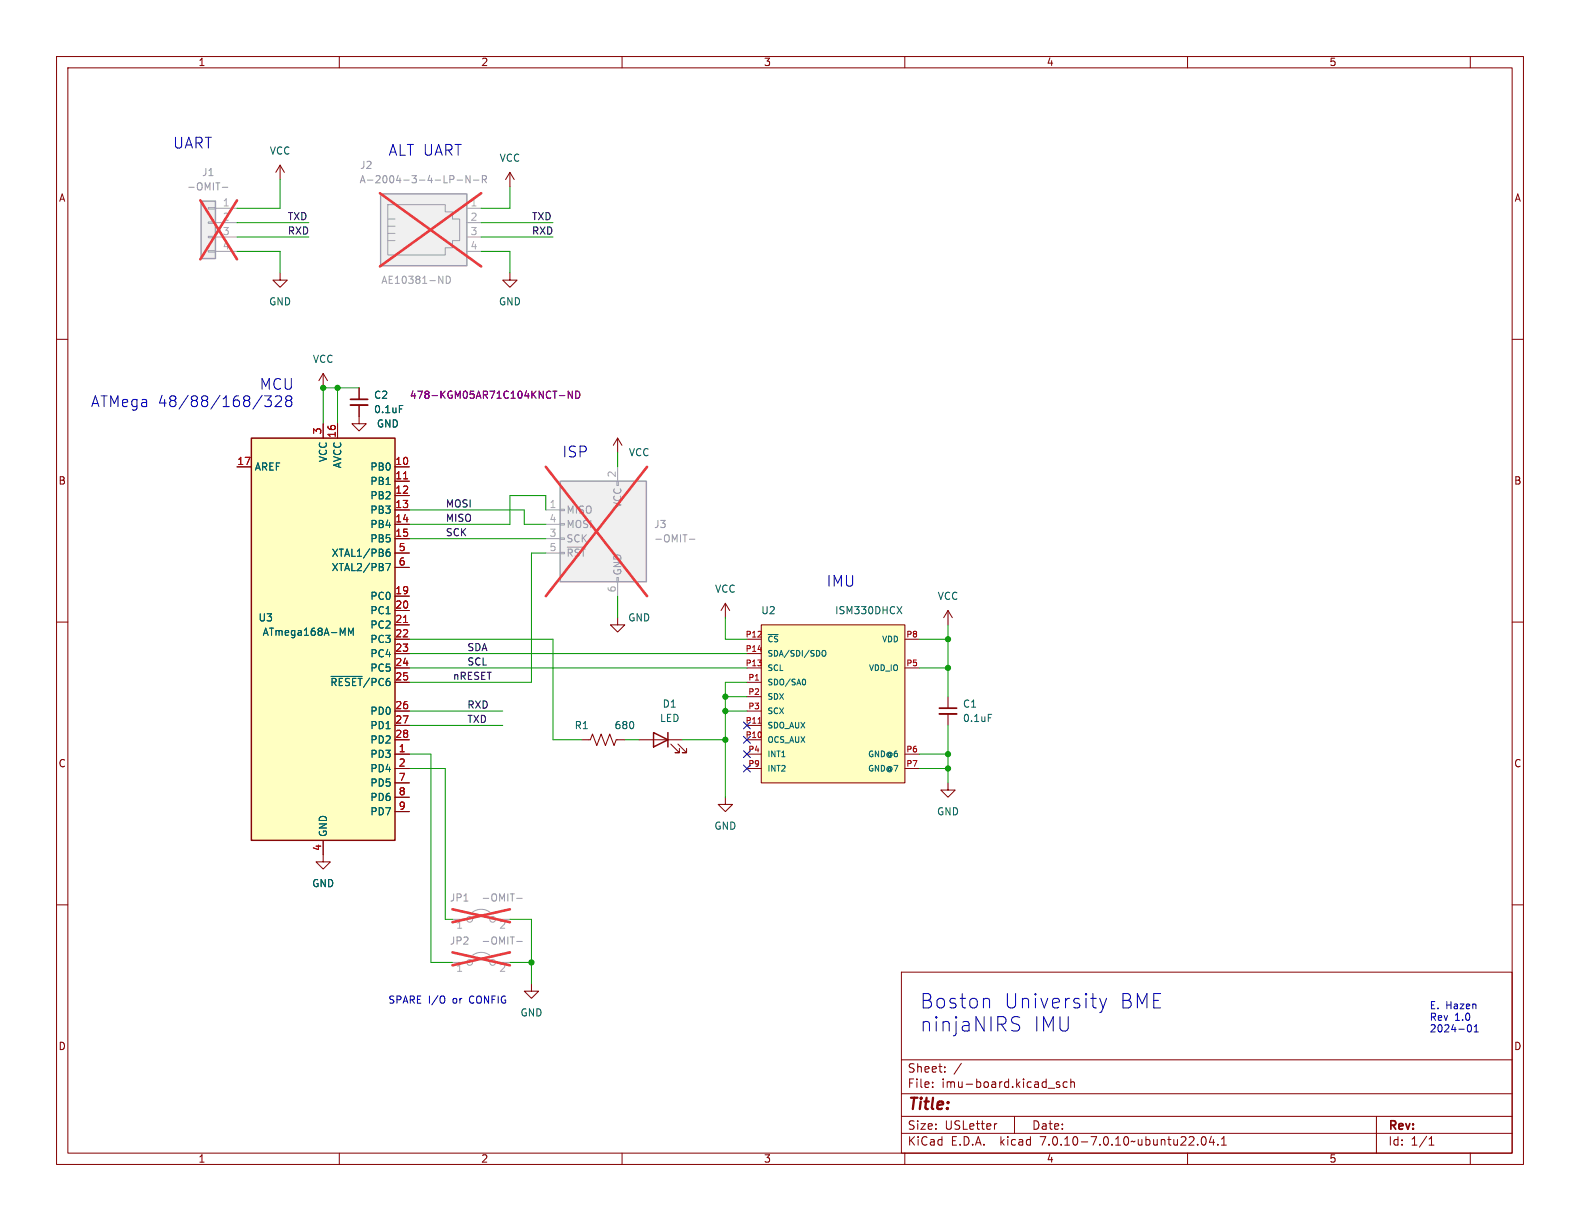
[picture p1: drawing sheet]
(kicad_sch (version 20230121) (generator eeschema)

 (paper "USLetter")

 (lib_symbols
  (symbol "Connector:4P4C" (pin_names (offset 1.016)) (in_bom yes) (on_board yes)
   (property "Reference" "J" (at -5.08 8.89 0) (effects (font (size 1.27 1.27)) (justify right)))
   (property "Value" "4P4C" (at 2.54 8.89 0) (effects (font (size 1.27 1.27)) (justify left)))
   (property "Footprint" "" (at 0 1.27 90) (effects (font (size 1.27 1.27)) hide))
   (property "Datasheet" "~" (at 0 1.27 90) (effects (font (size 1.27 1.27)) hide))
   (symbol "4P4C_0_1"
    (polyline (pts (xy -6.35 -0.635) (xy -5.08 -0.635) (xy -5.08 -0.635)) (stroke (width 0) (type default)) (fill (type none)))
    (polyline (pts (xy -6.35 0.635) (xy -5.08 0.635) (xy -5.08 0.635)) (stroke (width 0) (type default)) (fill (type none)))
    (polyline (pts (xy -6.35 1.905) (xy -5.08 1.905) (xy -5.08 1.905)) (stroke (width 0) (type default)) (fill (type none)))
    (polyline (pts (xy -6.35 3.175) (xy -5.08 3.175) (xy -5.08 3.175)) (stroke (width 0) (type default)) (fill (type none)))
    (polyline (pts (xy -6.35 -3.175) (xy -6.35 5.715) (xy -1.27 5.715) (xy 3.81 5.715) (xy 3.81 4.445) (xy 5.08 4.445) (xy 5.08 3.175) (xy 6.35 3.175) (xy 6.35 -0.635) (xy 5.08 -0.635) (xy 5.08 -1.905) (xy 3.81 -1.905) (xy 3.81 -3.175) (xy -6.35 -3.175) (xy -6.35 -3.175)) (stroke (width 0) (type default)) (fill (type none)))
    (rectangle (start 7.62 7.62) (end -7.62 -5.08) (stroke (width 0.254) (type default)) (fill (type background))))
   (symbol "4P4C_1_1"
    (pin passive line (at 10.16 -2.54 180) (length 2.54) (name "~" (effects (font (size 1.27 1.27)))) (number "1" (effects (font (size 1.27 1.27)))))
    (pin passive line (at 10.16 0 180) (length 2.54) (name "~" (effects (font (size 1.27 1.27)))) (number "2" (effects (font (size 1.27 1.27)))))
    (pin passive line (at 10.16 2.54 180) (length 2.54) (name "~" (effects (font (size 1.27 1.27)))) (number "3" (effects (font (size 1.27 1.27)))))
    (pin passive line (at 10.16 5.08 180) (length 2.54) (name "~" (effects (font (size 1.27 1.27)))) (number "4" (effects (font (size 1.27 1.27)))))))
  (symbol "Connector:AVR-ISP-6" (pin_names (offset 1.016)) (in_bom yes) (on_board yes)
   (property "Reference" "J" (at -6.35 11.43 0) (effects (font (size 1.27 1.27)) (justify left)))
   (property "Value" "AVR-ISP-6" (at 0 11.43 0) (effects (font (size 1.27 1.27)) (justify left)))
   (property "Footprint" "" (at -6.35 1.27 90) (effects (font (size 1.27 1.27)) hide))
   (property "Datasheet" " ~" (at -32.385 -13.97 0) (effects (font (size 1.27 1.27)) hide))
   (symbol "AVR-ISP-6_0_1"
    (rectangle (start -2.667 -6.858) (end -2.413 -7.62) (stroke (width 0) (type default)) (fill (type none)))
    (rectangle (start -2.667 10.16) (end -2.413 9.398) (stroke (width 0) (type default)) (fill (type none)))
    (rectangle (start 7.62 -2.413) (end 6.858 -2.667) (stroke (width 0) (type default)) (fill (type none)))
    (rectangle (start 7.62 0.127) (end 6.858 -0.127) (stroke (width 0) (type default)) (fill (type none)))
    (rectangle (start 7.62 2.667) (end 6.858 2.413) (stroke (width 0) (type default)) (fill (type none)))
    (rectangle (start 7.62 5.207) (end 6.858 4.953) (stroke (width 0) (type default)) (fill (type none)))
    (rectangle (start 7.62 10.16) (end -7.62 -7.62) (stroke (width 0.254) (type default)) (fill (type background))))
   (symbol "AVR-ISP-6_1_1"
    (pin passive line (at 10.16 5.08 180) (length 2.54) (name "MISO" (effects (font (size 1.27 1.27)))) (number "1" (effects (font (size 1.27 1.27)))))
    (pin passive line (at -2.54 12.7 270) (length 2.54) (name "VCC" (effects (font (size 1.27 1.27)))) (number "2" (effects (font (size 1.27 1.27)))))
    (pin passive line (at 10.16 0 180) (length 2.54) (name "SCK" (effects (font (size 1.27 1.27)))) (number "3" (effects (font (size 1.27 1.27)))))
    (pin passive line (at 10.16 2.54 180) (length 2.54) (name "MOSI" (effects (font (size 1.27 1.27)))) (number "4" (effects (font (size 1.27 1.27)))))
    (pin passive line (at 10.16 -2.54 180) (length 2.54) (name "~{RST}" (effects (font (size 1.27 1.27)))) (number "5" (effects (font (size 1.27 1.27)))))
    (pin passive line (at -2.54 -10.16 90) (length 2.54) (name "GND" (effects (font (size 1.27 1.27)))) (number "6" (effects (font (size 1.27 1.27)))))))
  (symbol "Connector_Generic:Conn_01x04" (pin_names (offset 1.016) hide) (in_bom yes) (on_board yes)
   (property "Reference" "J" (at 0 5.08 0) (effects (font (size 1.27 1.27))))
   (property "Value" "Conn_01x04" (at 0 -7.62 0) (effects (font (size 1.27 1.27))))
   (property "Footprint" "" (at 0 0 0) (effects (font (size 1.27 1.27)) hide))
   (property "Datasheet" "~" (at 0 0 0) (effects (font (size 1.27 1.27)) hide))
   (symbol "Conn_01x04_1_1"
    (rectangle (start -1.27 -4.953) (end 0 -5.207) (stroke (width 0.1524) (type default)) (fill (type none)))
    (rectangle (start -1.27 -2.413) (end 0 -2.667) (stroke (width 0.1524) (type default)) (fill (type none)))
    (rectangle (start -1.27 0.127) (end 0 -0.127) (stroke (width 0.1524) (type default)) (fill (type none)))
    (rectangle (start -1.27 2.667) (end 0 2.413) (stroke (width 0.1524) (type default)) (fill (type none)))
    (rectangle (start -1.27 3.81) (end 1.27 -6.35) (stroke (width 0.254) (type default)) (fill (type background)))
    (pin passive line (at -5.08 2.54 0) (length 3.81) (name "Pin_1" (effects (font (size 1.27 1.27)))) (number "1" (effects (font (size 1.27 1.27)))))
    (pin passive line (at -5.08 0 0) (length 3.81) (name "Pin_2" (effects (font (size 1.27 1.27)))) (number "2" (effects (font (size 1.27 1.27)))))
    (pin passive line (at -5.08 -2.54 0) (length 3.81) (name "Pin_3" (effects (font (size 1.27 1.27)))) (number "3" (effects (font (size 1.27 1.27)))))
    (pin passive line (at -5.08 -5.08 0) (length 3.81) (name "Pin_4" (effects (font (size 1.27 1.27)))) (number "4" (effects (font (size 1.27 1.27)))))))
  (symbol "Device:C_Small" (pin_numbers hide) (pin_names (offset 0.254) hide) (in_bom yes) (on_board yes)
   (property "Reference" "C" (at 0.254 1.778 0) (effects (font (size 1.27 1.27)) (justify left)))
   (property "Value" "C_Small" (at 0.254 -2.032 0) (effects (font (size 1.27 1.27)) (justify left)))
   (property "Footprint" "" (at 0 0 0) (effects (font (size 1.27 1.27)) hide))
   (property "Datasheet" "~" (at 0 0 0) (effects (font (size 1.27 1.27)) hide))
   (symbol "C_Small_0_1"
    (polyline (pts (xy -1.524 -0.508) (xy 1.524 -0.508)) (stroke (width 0.3302) (type default)) (fill (type none)))
    (polyline (pts (xy -1.524 0.508) (xy 1.524 0.508)) (stroke (width 0.3048) (type default)) (fill (type none))))
   (symbol "C_Small_1_1"
    (pin passive line (at 0 2.54 270) (length 2.032) (name "~" (effects (font (size 1.27 1.27)))) (number "1" (effects (font (size 1.27 1.27)))))
    (pin passive line (at 0 -2.54 90) (length 2.032) (name "~" (effects (font (size 1.27 1.27)))) (number "2" (effects (font (size 1.27 1.27)))))))
  (symbol "Device:LED" (pin_numbers hide) (pin_names (offset 1.016) hide) (in_bom yes) (on_board yes)
   (property "Reference" "D" (at 0 2.54 0) (effects (font (size 1.27 1.27))))
   (property "Value" "LED" (at 0 -2.54 0) (effects (font (size 1.27 1.27))))
   (property "Footprint" "" (at 0 0 0) (effects (font (size 1.27 1.27)) hide))
   (property "Datasheet" "~" (at 0 0 0) (effects (font (size 1.27 1.27)) hide))
   (symbol "LED_0_1"
    (polyline (pts (xy -1.27 -1.27) (xy -1.27 1.27)) (stroke (width 0.254) (type default)) (fill (type none)))
    (polyline (pts (xy -1.27 0) (xy 1.27 0)) (stroke (width 0) (type default)) (fill (type none)))
    (polyline (pts (xy 1.27 -1.27) (xy 1.27 1.27) (xy -1.27 0) (xy 1.27 -1.27)) (stroke (width 0.254) (type default)) (fill (type none)))
    (polyline (pts (xy -3.048 -0.762) (xy -4.572 -2.286) (xy -3.81 -2.286) (xy -4.572 -2.286) (xy -4.572 -1.524)) (stroke (width 0) (type default)) (fill (type none)))
    (polyline (pts (xy -1.778 -0.762) (xy -3.302 -2.286) (xy -2.54 -2.286) (xy -3.302 -2.286) (xy -3.302 -1.524)) (stroke (width 0) (type default)) (fill (type none))))
   (symbol "LED_1_1"
    (pin passive line (at -3.81 0 0) (length 2.54) (name "K" (effects (font (size 1.27 1.27)))) (number "1" (effects (font (size 1.27 1.27)))))
    (pin passive line (at 3.81 0 180) (length 2.54) (name "A" (effects (font (size 1.27 1.27)))) (number "2" (effects (font (size 1.27 1.27)))))))
  (symbol "Device:R_US" (pin_numbers hide) (pin_names (offset 0)) (in_bom yes) (on_board yes)
   (property "Reference" "R" (at 2.54 0 90) (effects (font (size 1.27 1.27))))
   (property "Value" "R_US" (at -2.54 0 90) (effects (font (size 1.27 1.27))))
   (property "Footprint" "" (at 1.016 -0.254 90) (effects (font (size 1.27 1.27)) hide))
   (property "Datasheet" "~" (at 0 0 0) (effects (font (size 1.27 1.27)) hide))
   (symbol "R_US_0_1"
    (polyline (pts (xy 0 -2.286) (xy 0 -2.54)) (stroke (width 0) (type default)) (fill (type none)))
    (polyline (pts (xy 0 2.286) (xy 0 2.54)) (stroke (width 0) (type default)) (fill (type none)))
    (polyline (pts (xy 0 -0.762) (xy 1.016 -1.143) (xy 0 -1.524) (xy -1.016 -1.905) (xy 0 -2.286)) (stroke (width 0) (type default)) (fill (type none)))
    (polyline (pts (xy 0 0.762) (xy 1.016 0.381) (xy 0 0) (xy -1.016 -0.381) (xy 0 -0.762)) (stroke (width 0) (type default)) (fill (type none)))
    (polyline (pts (xy 0 2.286) (xy 1.016 1.905) (xy 0 1.524) (xy -1.016 1.143) (xy 0 0.762)) (stroke (width 0) (type default)) (fill (type none))))
   (symbol "R_US_1_1"
    (pin passive line (at 0 3.81 270) (length 1.27) (name "~" (effects (font (size 1.27 1.27)))) (number "1" (effects (font (size 1.27 1.27)))))
    (pin passive line (at 0 -3.81 90) (length 1.27) (name "~" (effects (font (size 1.27 1.27)))) (number "2" (effects (font (size 1.27 1.27)))))))
  (symbol "ISM330DHCX:ISM330DHCX" (pin_names (offset 1.016)) (in_bom yes) (on_board yes)
   (property "Reference" "U" (at -10.16 15.24 0) (effects (font (size 1.27 1.27))))
   (property "Value" "ISM330DHCX" (at -10.16 -17.78 0) (effects (font (size 1.27 1.27))))
   (property "Footprint" "ISM330DHCX:LGA-14L" (at 0 0 0) (effects (font (size 1.27 1.27)) (justify bottom) hide))
   (property "Datasheet" "" (at 0 0 0) (effects (font (size 1.27 1.27)) hide))
   (property "MF" "STMicroelectronics" (at 0 0 0) (effects (font (size 1.27 1.27)) (justify bottom) hide))
   (property "Description" "\nAccelerometer, Gyroscope, Temperature, 6 Axis Sensor I²C, SPI Output\n" (at 0 0 0) (effects (font (size 1.27 1.27)) (justify bottom) hide))
   (property "Package" "VFLGA-14 STMicroelectronics" (at 0 0 0) (effects (font (size 1.27 1.27)) (justify bottom) hide))
   (property "Price" "None" (at 0 0 0) (effects (font (size 1.27 1.27)) (justify bottom) hide))
   (property "PROD_ID" "IC-16693" (at 0 0 0) (effects (font (size 1.27 1.27)) (justify bottom) hide))
   (property "SnapEDA_Link" "https://www.snapeda.com/parts/ISM330DHCX/STMicroelectronics/view-part/?ref=snap" (at 0 0 0) (effects (font (size 1.27 1.27)) (justify bottom) hide))
   (property "MP" "ISM330DHCX" (at 0 0 0) (effects (font (size 1.27 1.27)) (justify bottom) hide))
   (property "Availability" "Not in stock" (at 0 0 0) (effects (font (size 1.27 1.27)) (justify bottom) hide))
   (property "Check_prices" "https://www.snapeda.com/parts/ISM330DHCX/STMicroelectronics/view-part/?ref=eda" (at 0 0 0) (effects (font (size 1.27 1.27)) (justify bottom) hide))
   (symbol "ISM330DHCX_0_0"
    (rectangle (start -12.7 -15.24) (end 12.7 12.7) (stroke (width 0.1524) (type default)) (fill (type background)))
    (pin bidirectional line (at 15.24 2.54 180) (length 2.54) (name "SDO/SA0" (effects (font (size 1.016 1.016)))) (number "P1" (effects (font (size 1.016 1.016)))))
    (pin bidirectional line (at 15.24 -7.62 180) (length 2.54) (name "OCS_AUX" (effects (font (size 1.016 1.016)))) (number "P10" (effects (font (size 1.016 1.016)))))
    (pin bidirectional line (at 15.24 -5.08 180) (length 2.54) (name "SDO_AUX" (effects (font (size 1.016 1.016)))) (number "P11" (effects (font (size 1.016 1.016)))))
    (pin bidirectional line (at 15.24 10.16 180) (length 2.54) (name "~{CS}" (effects (font (size 1.016 1.016)))) (number "P12" (effects (font (size 1.016 1.016)))))
    (pin bidirectional line (at 15.24 5.08 180) (length 2.54) (name "SCL" (effects (font (size 1.016 1.016)))) (number "P13" (effects (font (size 1.016 1.016)))))
    (pin bidirectional line (at 15.24 7.62 180) (length 2.54) (name "SDA/SDI/SDO" (effects (font (size 1.016 1.016)))) (number "P14" (effects (font (size 1.016 1.016)))))
    (pin bidirectional line (at 15.24 0 180) (length 2.54) (name "SDX" (effects (font (size 1.016 1.016)))) (number "P2" (effects (font (size 1.016 1.016)))))
    (pin bidirectional line (at 15.24 -2.54 180) (length 2.54) (name "SCX" (effects (font (size 1.016 1.016)))) (number "P3" (effects (font (size 1.016 1.016)))))
    (pin bidirectional line (at 15.24 -10.16 180) (length 2.54) (name "INT1" (effects (font (size 1.016 1.016)))) (number "P4" (effects (font (size 1.016 1.016)))))
    (pin power_in line (at -15.24 5.08 0) (length 2.54) (name "VDD_IO" (effects (font (size 1.016 1.016)))) (number "P5" (effects (font (size 1.016 1.016)))))
    (pin power_in line (at -15.24 -10.16 0) (length 2.54) (name "GND@6" (effects (font (size 1.016 1.016)))) (number "P6" (effects (font (size 1.016 1.016)))))
    (pin power_in line (at -15.24 -12.7 0) (length 2.54) (name "GND@7" (effects (font (size 1.016 1.016)))) (number "P7" (effects (font (size 1.016 1.016)))))
    (pin power_in line (at -15.24 10.16 0) (length 2.54) (name "VDD" (effects (font (size 1.016 1.016)))) (number "P8" (effects (font (size 1.016 1.016)))))
    (pin bidirectional line (at 15.24 -12.7 180) (length 2.54) (name "INT2" (effects (font (size 1.016 1.016)))) (number "P9" (effects (font (size 1.016 1.016)))))))
  (symbol "Jumper:Jumper_2_Open" (pin_names (offset 0) hide) (in_bom yes) (on_board yes)
   (property "Reference" "JP" (at 0 2.794 0) (effects (font (size 1.27 1.27))))
   (property "Value" "Jumper_2_Open" (at 0 -2.286 0) (effects (font (size 1.27 1.27))))
   (property "Footprint" "" (at 0 0 0) (effects (font (size 1.27 1.27)) hide))
   (property "Datasheet" "~" (at 0 0 0) (effects (font (size 1.27 1.27)) hide))
   (symbol "Jumper_2_Open_0_0"
    (circle (center -2.032 0) (radius 0.508) (stroke (width 0) (type default)) (fill (type none)))
    (circle (center 2.032 0) (radius 0.508) (stroke (width 0) (type default)) (fill (type none))))
   (symbol "Jumper_2_Open_0_1"
    (arc (start 1.524 1.27) (mid 0 1.778) (end -1.524 1.27) (stroke (width 0) (type default)) (fill (type none))))
   (symbol "Jumper_2_Open_1_1"
    (pin passive line (at -5.08 0 0) (length 2.54) (name "A" (effects (font (size 1.27 1.27)))) (number "1" (effects (font (size 1.27 1.27)))))
    (pin passive line (at 5.08 0 180) (length 2.54) (name "B" (effects (font (size 1.27 1.27)))) (number "2" (effects (font (size 1.27 1.27)))))))
  (symbol "MCU_Microchip_ATmega:ATmega168A-MM" (in_bom yes) (on_board yes)
   (property "Reference" "U" (at -12.7 36.83 0) (effects (font (size 1.27 1.27)) (justify left bottom)))
   (property "Value" "ATmega168A-MM" (at 2.54 -36.83 0) (effects (font (size 1.27 1.27)) (justify left top)))
   (property "Footprint" "Package_DFN_QFN:QFN-28-1EP_4x4mm_P0.45mm_EP2.4x2.4mm" (at 0 0 0) (effects (font (size 1.27 1.27) italic) hide))
   (property "Datasheet" "http://ww1.microchip.com/downloads/en/DeviceDoc/ATmega48A_88A_168A-Data-Sheet-40002007A.pdf" (at 0 0 0) (effects (font (size 1.27 1.27)) hide))
   (symbol "ATmega168A-MM_0_1"
    (rectangle (start -12.7 -35.56) (end 12.7 35.56) (stroke (width 0.254) (type default)) (fill (type background))))
   (symbol "ATmega168A-MM_1_1"
    (pin bidirectional line (at 15.24 -20.32 180) (length 2.54) (name "PD3" (effects (font (size 1.27 1.27)))) (number "1" (effects (font (size 1.27 1.27)))))
    (pin bidirectional line (at 15.24 30.48 180) (length 2.54) (name "PB0" (effects (font (size 1.27 1.27)))) (number "10" (effects (font (size 1.27 1.27)))))
    (pin bidirectional line (at 15.24 27.94 180) (length 2.54) (name "PB1" (effects (font (size 1.27 1.27)))) (number "11" (effects (font (size 1.27 1.27)))))
    (pin bidirectional line (at 15.24 25.4 180) (length 2.54) (name "PB2" (effects (font (size 1.27 1.27)))) (number "12" (effects (font (size 1.27 1.27)))))
    (pin bidirectional line (at 15.24 22.86 180) (length 2.54) (name "PB3" (effects (font (size 1.27 1.27)))) (number "13" (effects (font (size 1.27 1.27)))))
    (pin bidirectional line (at 15.24 20.32 180) (length 2.54) (name "PB4" (effects (font (size 1.27 1.27)))) (number "14" (effects (font (size 1.27 1.27)))))
    (pin bidirectional line (at 15.24 17.78 180) (length 2.54) (name "PB5" (effects (font (size 1.27 1.27)))) (number "15" (effects (font (size 1.27 1.27)))))
    (pin power_in line (at 2.54 38.1 270) (length 2.54) (name "AVCC" (effects (font (size 1.27 1.27)))) (number "16" (effects (font (size 1.27 1.27)))))
    (pin passive line (at -15.24 30.48 0) (length 2.54) (name "AREF" (effects (font (size 1.27 1.27)))) (number "17" (effects (font (size 1.27 1.27)))))
    (pin passive line (at 0 -38.1 90) (length 2.54) hide (name "GND" (effects (font (size 1.27 1.27)))) (number "18" (effects (font (size 1.27 1.27)))))
    (pin bidirectional line (at 15.24 7.62 180) (length 2.54) (name "PC0" (effects (font (size 1.27 1.27)))) (number "19" (effects (font (size 1.27 1.27)))))
    (pin bidirectional line (at 15.24 -22.86 180) (length 2.54) (name "PD4" (effects (font (size 1.27 1.27)))) (number "2" (effects (font (size 1.27 1.27)))))
    (pin bidirectional line (at 15.24 5.08 180) (length 2.54) (name "PC1" (effects (font (size 1.27 1.27)))) (number "20" (effects (font (size 1.27 1.27)))))
    (pin bidirectional line (at 15.24 2.54 180) (length 2.54) (name "PC2" (effects (font (size 1.27 1.27)))) (number "21" (effects (font (size 1.27 1.27)))))
    (pin bidirectional line (at 15.24 0 180) (length 2.54) (name "PC3" (effects (font (size 1.27 1.27)))) (number "22" (effects (font (size 1.27 1.27)))))
    (pin bidirectional line (at 15.24 -2.54 180) (length 2.54) (name "PC4" (effects (font (size 1.27 1.27)))) (number "23" (effects (font (size 1.27 1.27)))))
    (pin bidirectional line (at 15.24 -5.08 180) (length 2.54) (name "PC5" (effects (font (size 1.27 1.27)))) (number "24" (effects (font (size 1.27 1.27)))))
    (pin bidirectional line (at 15.24 -7.62 180) (length 2.54) (name "~{RESET}/PC6" (effects (font (size 1.27 1.27)))) (number "25" (effects (font (size 1.27 1.27)))))
    (pin bidirectional line (at 15.24 -12.7 180) (length 2.54) (name "PD0" (effects (font (size 1.27 1.27)))) (number "26" (effects (font (size 1.27 1.27)))))
    (pin bidirectional line (at 15.24 -15.24 180) (length 2.54) (name "PD1" (effects (font (size 1.27 1.27)))) (number "27" (effects (font (size 1.27 1.27)))))
    (pin bidirectional line (at 15.24 -17.78 180) (length 2.54) (name "PD2" (effects (font (size 1.27 1.27)))) (number "28" (effects (font (size 1.27 1.27)))))
    (pin passive line (at 0 -38.1 90) (length 2.54) hide (name "GND" (effects (font (size 1.27 1.27)))) (number "29" (effects (font (size 1.27 1.27)))))
    (pin power_in line (at 0 38.1 270) (length 2.54) (name "VCC" (effects (font (size 1.27 1.27)))) (number "3" (effects (font (size 1.27 1.27)))))
    (pin power_in line (at 0 -38.1 90) (length 2.54) (name "GND" (effects (font (size 1.27 1.27)))) (number "4" (effects (font (size 1.27 1.27)))))
    (pin bidirectional line (at 15.24 15.24 180) (length 2.54) (name "XTAL1/PB6" (effects (font (size 1.27 1.27)))) (number "5" (effects (font (size 1.27 1.27)))))
    (pin bidirectional line (at 15.24 12.7 180) (length 2.54) (name "XTAL2/PB7" (effects (font (size 1.27 1.27)))) (number "6" (effects (font (size 1.27 1.27)))))
    (pin bidirectional line (at 15.24 -25.4 180) (length 2.54) (name "PD5" (effects (font (size 1.27 1.27)))) (number "7" (effects (font (size 1.27 1.27)))))
    (pin bidirectional line (at 15.24 -27.94 180) (length 2.54) (name "PD6" (effects (font (size 1.27 1.27)))) (number "8" (effects (font (size 1.27 1.27)))))
    (pin bidirectional line (at 15.24 -30.48 180) (length 2.54) (name "PD7" (effects (font (size 1.27 1.27)))) (number "9" (effects (font (size 1.27 1.27)))))))
  (symbol "power:GND" (power) (pin_names (offset 0)) (in_bom yes) (on_board yes)
   (property "Reference" "#PWR" (at 0 -6.35 0) (effects (font (size 1.27 1.27)) hide))
   (property "Value" "GND" (at 0 -3.81 0) (effects (font (size 1.27 1.27))))
   (property "Footprint" "" (at 0 0 0) (effects (font (size 1.27 1.27)) hide))
   (property "Datasheet" "" (at 0 0 0) (effects (font (size 1.27 1.27)) hide))
   (symbol "GND_0_1"
    (polyline (pts (xy 0 0) (xy 0 -1.27) (xy 1.27 -1.27) (xy 0 -2.54) (xy -1.27 -1.27) (xy 0 -1.27)) (stroke (width 0) (type default)) (fill (type none))))
   (symbol "GND_1_1"
    (pin power_in line (at 0 0 270) (length 0) hide (name "GND" (effects (font (size 1.27 1.27)))) (number "1" (effects (font (size 1.27 1.27)))))))
  (symbol "power:VCC" (power) (pin_names (offset 0)) (in_bom yes) (on_board yes)
   (property "Reference" "#PWR" (at 0 -3.81 0) (effects (font (size 1.27 1.27)) hide))
   (property "Value" "VCC" (at 0 3.81 0) (effects (font (size 1.27 1.27))))
   (property "Footprint" "" (at 0 0 0) (effects (font (size 1.27 1.27)) hide))
   (property "Datasheet" "" (at 0 0 0) (effects (font (size 1.27 1.27)) hide))
   (symbol "VCC_0_1"
    (polyline (pts (xy -0.762 1.27) (xy 0 2.54)) (stroke (width 0) (type default)) (fill (type none)))
    (polyline (pts (xy 0 0) (xy 0 2.54)) (stroke (width 0) (type default)) (fill (type none)))
    (polyline (pts (xy 0 2.54) (xy 0.762 1.27)) (stroke (width 0) (type default)) (fill (type none))))
   (symbol "VCC_1_1"
    (pin power_in line (at 0 0 90) (length 0) hide (name "VCC" (effects (font (size 1.27 1.27)))) (number "1" (effects (font (size 1.27 1.27))))))))

 (junction (at 167.64 135.89) (diameter 0) (color 0 0 0 0))
 (junction (at 59.69 68.58) (diameter 0) (color 0 0 0 0))
 (junction (at 128.27 130.81) (diameter 0) (color 0 0 0 0))
 (junction (at 57.15 68.58) (diameter 0) (color 0 0 0 0))
 (junction (at 167.64 133.35) (diameter 0) (color 0 0 0 0))
 (junction (at 128.27 125.73) (diameter 0) (color 0 0 0 0))
 (junction (at 167.64 113.03) (diameter 0) (color 0 0 0 0))
 (junction (at 128.27 123.19) (diameter 0) (color 0 0 0 0))
 (junction (at 93.98 170.18) (diameter 0) (color 0 0 0 0))
 (junction (at 167.64 118.11) (diameter 0) (color 0 0 0 0))

 (no_connect (at 132.08 130.81))
 (no_connect (at 132.08 128.27))
 (no_connect (at 132.08 135.89))
 (no_connect (at 132.08 133.35))

 (wire (pts (xy 72.39 125.73) (xy 88.9 125.73)) (stroke (width 0) (type default)))
 (wire (pts (xy 167.64 118.11) (xy 167.64 123.19)) (stroke (width 0) (type default)))
 (wire (pts (xy 49.53 31.75) (xy 49.53 36.83)) (stroke (width 0) (type default)))
 (wire (pts (xy 76.2 170.18) (xy 80.01 170.18)) (stroke (width 0) (type default)))
 (wire (pts (xy 93.98 162.56) (xy 93.98 170.18)) (stroke (width 0) (type default)))
 (wire (pts (xy 90.17 162.56) (xy 93.98 162.56)) (stroke (width 0) (type default)))
 (wire (pts (xy 72.39 135.89) (xy 78.74 135.89)) (stroke (width 0) (type default)))
 (wire (pts (xy 41.91 44.45) (xy 49.53 44.45)) (stroke (width 0) (type default)))
 (wire (pts (xy 102.87 130.81) (xy 97.79 130.81)) (stroke (width 0) (type default)))
 (wire (pts (xy 72.39 118.11) (xy 132.08 118.11)) (stroke (width 0) (type default)))
 (wire (pts (xy 90.17 92.71) (xy 90.17 87.63)) (stroke (width 0) (type default)))
 (wire (pts (xy 41.91 39.37) (xy 54.61 39.37)) (stroke (width 0) (type default)))
 (wire (pts (xy 132.08 120.65) (xy 128.27 120.65)) (stroke (width 0) (type default)))
 (wire (pts (xy 128.27 109.22) (xy 128.27 113.03)) (stroke (width 0) (type default)))
 (wire (pts (xy 109.22 80.01) (xy 109.22 82.55)) (stroke (width 0) (type default)))
 (wire (pts (xy 85.09 39.37) (xy 97.79 39.37)) (stroke (width 0) (type default)))
 (wire (pts (xy 90.17 44.45) (xy 90.17 48.26)) (stroke (width 0) (type default)))
 (wire (pts (xy 97.79 113.03) (xy 72.39 113.03)) (stroke (width 0) (type default)))
 (wire (pts (xy 57.15 68.58) (xy 57.15 74.93)) (stroke (width 0) (type default)))
 (wire (pts (xy 167.64 110.49) (xy 167.64 113.03)) (stroke (width 0) (type default)))
 (wire (pts (xy 49.53 44.45) (xy 49.53 48.26)) (stroke (width 0) (type default)))
 (wire (pts (xy 128.27 130.81) (xy 128.27 140.97)) (stroke (width 0) (type default)))
 (wire (pts (xy 72.39 120.65) (xy 93.98 120.65)) (stroke (width 0) (type default)))
 (wire (pts (xy 162.56 113.03) (xy 167.64 113.03)) (stroke (width 0) (type default)))
 (wire (pts (xy 93.98 97.79) (xy 93.98 120.65)) (stroke (width 0) (type default)))
 (wire (pts (xy 41.91 36.83) (xy 49.53 36.83)) (stroke (width 0) (type default)))
 (wire (pts (xy 72.39 90.17) (xy 92.71 90.17)) (stroke (width 0) (type default)))
 (wire (pts (xy 57.15 68.58) (xy 59.69 68.58)) (stroke (width 0) (type default)))
 (wire (pts (xy 41.91 41.91) (xy 54.61 41.91)) (stroke (width 0) (type default)))
 (wire (pts (xy 167.64 113.03) (xy 167.64 118.11)) (stroke (width 0) (type default)))
 (wire (pts (xy 72.39 128.27) (xy 88.9 128.27)) (stroke (width 0) (type default)))
 (wire (pts (xy 96.52 87.63) (xy 96.52 90.17)) (stroke (width 0) (type default)))
 (wire (pts (xy 85.09 41.91) (xy 97.79 41.91)) (stroke (width 0) (type default)))
 (wire (pts (xy 167.64 133.35) (xy 167.64 135.89)) (stroke (width 0) (type default)))
 (wire (pts (xy 76.2 133.35) (xy 76.2 170.18)) (stroke (width 0) (type default)))
 (wire (pts (xy 128.27 123.19) (xy 132.08 123.19)) (stroke (width 0) (type default)))
 (wire (pts (xy 92.71 90.17) (xy 92.71 92.71)) (stroke (width 0) (type default)))
 (wire (pts (xy 132.08 113.03) (xy 128.27 113.03)) (stroke (width 0) (type default)))
 (wire (pts (xy 59.69 68.58) (xy 63.5 68.58)) (stroke (width 0) (type default)))
 (wire (pts (xy 128.27 125.73) (xy 128.27 130.81)) (stroke (width 0) (type default)))
 (wire (pts (xy 90.17 170.18) (xy 93.98 170.18)) (stroke (width 0) (type default)))
 (wire (pts (xy 90.17 87.63) (xy 96.52 87.63)) (stroke (width 0) (type default)))
 (wire (pts (xy 162.56 135.89) (xy 167.64 135.89)) (stroke (width 0) (type default)))
 (wire (pts (xy 162.56 118.11) (xy 167.64 118.11)) (stroke (width 0) (type default)))
 (wire (pts (xy 120.65 130.81) (xy 128.27 130.81)) (stroke (width 0) (type default)))
 (wire (pts (xy 72.39 115.57) (xy 132.08 115.57)) (stroke (width 0) (type default)))
 (wire (pts (xy 162.56 133.35) (xy 167.64 133.35)) (stroke (width 0) (type default)))
 (wire (pts (xy 128.27 120.65) (xy 128.27 123.19)) (stroke (width 0) (type default)))
 (wire (pts (xy 93.98 170.18) (xy 93.98 173.99)) (stroke (width 0) (type default)))
 (wire (pts (xy 110.49 130.81) (xy 113.03 130.81)) (stroke (width 0) (type default)))
 (wire (pts (xy 59.69 68.58) (xy 59.69 74.93)) (stroke (width 0) (type default)))
 (wire (pts (xy 128.27 123.19) (xy 128.27 125.73)) (stroke (width 0) (type default)))
 (wire (pts (xy 85.09 44.45) (xy 90.17 44.45)) (stroke (width 0) (type default)))
 (wire (pts (xy 167.64 135.89) (xy 167.64 138.43)) (stroke (width 0) (type default)))
 (wire (pts (xy 109.22 105.41) (xy 109.22 109.22)) (stroke (width 0) (type default)))
 (wire (pts (xy 72.39 95.25) (xy 96.52 95.25)) (stroke (width 0) (type default)))
 (wire (pts (xy 78.74 162.56) (xy 80.01 162.56)) (stroke (width 0) (type default)))
 (wire (pts (xy 92.71 92.71) (xy 96.52 92.71)) (stroke (width 0) (type default)))
 (wire (pts (xy 78.74 135.89) (xy 78.74 162.56)) (stroke (width 0) (type default)))
 (wire (pts (xy 76.2 133.35) (xy 72.39 133.35)) (stroke (width 0) (type default)))
 (wire (pts (xy 128.27 125.73) (xy 132.08 125.73)) (stroke (width 0) (type default)))
 (wire (pts (xy 90.17 33.02) (xy 90.17 36.83)) (stroke (width 0) (type default)))
 (wire (pts (xy 97.79 130.81) (xy 97.79 113.03)) (stroke (width 0) (type default)))
 (wire (pts (xy 167.64 128.27) (xy 167.64 133.35)) (stroke (width 0) (type default)))
 (wire (pts (xy 85.09 36.83) (xy 90.17 36.83)) (stroke (width 0) (type default)))
 (wire (pts (xy 72.39 92.71) (xy 90.17 92.71)) (stroke (width 0) (type default)))
 (wire (pts (xy 96.52 97.79) (xy 93.98 97.79)) (stroke (width 0) (type default)))

 (text "IMU" (at 146.05 104.14 0) (effects (font (size 1.905 1.905)) (justify left bottom)))
 (text "Boston University BME\nninjaNIRS IMU" (at 162.56 182.88 0) (effects (font (size 2.54 2.54)) (justify left bottom)))
 (text "ALT UART" (at 68.58 27.94 0) (effects (font (size 1.905 1.905)) (justify left bottom)))
 (text "ISP" (at 104.14 81.28 0) (effects (font (size 1.905 1.905)) (justify right bottom)))
 (text "E. Hazen\nRev 1.0\n2024-01" (at 252.73 182.88 0) (effects (font (size 1.27 1.27)) (justify left bottom)))
 (text "UART" (at 30.48 26.67 0) (effects (font (size 1.905 1.905)) (justify left bottom)))
 (text "MCU\nATMega 48/88/168/328" (at 52.07 72.39 0) (effects (font (size 1.905 1.905)) (justify right bottom)))
 (text "SPARE I/O or CONFIG" (at 68.58 177.8 0) (effects (font (size 1.27 1.27)) (justify left bottom)))

 (label "nRESET" (at 80.01 120.65 0) (fields_autoplaced) (effects (font (size 1.27 1.27)) (justify left bottom)))
 (label "SCL" (at 82.55 118.11 0) (fields_autoplaced) (effects (font (size 1.27 1.27)) (justify left bottom)))
 (label "TXD" (at 50.8 39.37 0) (fields_autoplaced) (effects (font (size 1.27 1.27)) (justify left bottom)))
 (label "RXD" (at 50.8 41.91 0) (fields_autoplaced) (effects (font (size 1.27 1.27)) (justify left bottom)))
 (label "SDA" (at 82.55 115.57 0) (fields_autoplaced) (effects (font (size 1.27 1.27)) (justify left bottom)))
 (label "MOSI" (at 78.74 90.17 0) (fields_autoplaced) (effects (font (size 1.27 1.27)) (justify left bottom)))
 (label "MISO" (at 78.74 92.71 0) (fields_autoplaced) (effects (font (size 1.27 1.27)) (justify left bottom)))
 (label "TXD" (at 82.55 128.27 0) (fields_autoplaced) (effects (font (size 1.27 1.27)) (justify left bottom)))
 (label "SCK" (at 78.74 95.25 0) (fields_autoplaced) (effects (font (size 1.27 1.27)) (justify left bottom)))
 (label "TXD" (at 93.98 39.37 0) (fields_autoplaced) (effects (font (size 1.27 1.27)) (justify left bottom)))
 (label "RXD" (at 82.55 125.73 0) (fields_autoplaced) (effects (font (size 1.27 1.27)) (justify left bottom)))
 (label "RXD" (at 93.98 41.91 0) (fields_autoplaced) (effects (font (size 1.27 1.27)) (justify left bottom)))

 (symbol (lib_id "Device:C_Small") (at 63.5 71.12 0) (unit 1) (in_bom yes) (on_board yes) (dnp no)
  (property "Reference" "C2" (at 66.04 69.8563 0) (effects (font (size 1.27 1.27)) (justify left)))
  (property "Value" "0.1uF" (at 66.04 72.3963 0) (effects (font (size 1.27 1.27)) (justify left)))
  (property "Footprint" "Capacitor_SMD:C_0402_1005Metric" (at 63.5 71.12 0) (effects (font (size 1.27 1.27)) hide))
  (property "Datasheet" "~" (at 63.5 71.12 0) (effects (font (size 1.27 1.27)) hide))
  (property "CatNo" "478-KGM05AR71C104KNCT-ND" (at 87.63 69.85 0) (effects (font (size 1.27 1.27))))
  (property "MfgNo" "KGM05AR71C104KN" (at 63.5 71.12 0) (effects (font (size 1.27 1.27)) hide)) (pin "1") (pin "2"))

 (symbol (lib_id "Connector:AVR-ISP-6") (at 106.68 95.25 0) (mirror y) (unit 1) (in_bom yes) (on_board yes) (dnp yes) (fields_autoplaced)
  (property "Reference" "J3" (at 115.57 92.71 0) (effects (font (size 1.27 1.27)) (justify right)))
  (property "Value" "-OMIT-" (at 115.57 95.25 0) (effects (font (size 1.27 1.27)) (justify right)))
  (property "Footprint" "Connector_PinHeader_1.00mm:PinHeader_1x06_P1.00mm_Vertical" (at 113.03 93.98 90) (effects (font (size 1.27 1.27)) hide))
  (property "Datasheet" " ~" (at 139.065 109.22 0) (effects (font (size 1.27 1.27)) hide)) (pin "3") (pin "4") (pin "5") (pin "6") (pin "1") (pin "2"))

 (symbol (lib_id "power:VCC") (at 167.64 110.49 0) (unit 1) (in_bom yes) (on_board yes) (dnp no) (fields_autoplaced)
  (property "Reference" "#PWR06" (at 167.64 114.3 0) (effects (font (size 1.27 1.27)) hide))
  (property "Value" "VCC" (at 167.64 105.41 0) (effects (font (size 1.27 1.27))))
  (property "Footprint" "" (at 167.64 110.49 0) (effects (font (size 1.27 1.27)) hide))
  (property "Datasheet" "" (at 167.64 110.49 0) (effects (font (size 1.27 1.27)) hide)) (pin "1"))

 (symbol (lib_id "Jumper:Jumper_2_Open") (at 85.09 170.18 0) (unit 1) (in_bom yes) (on_board yes) (dnp yes)
  (property "Reference" "JP2" (at 81.28 166.37 0) (effects (font (size 1.27 1.27))))
  (property "Value" "-OMIT-" (at 88.9 166.37 0) (effects (font (size 1.27 1.27))))
  (property "Footprint" "Resistor_SMD:R_0402_1005Metric" (at 85.09 170.18 0) (effects (font (size 1.27 1.27)) hide))
  (property "Datasheet" "~" (at 85.09 170.18 0) (effects (font (size 1.27 1.27)) hide)) (pin "2") (pin "1"))

 (symbol (lib_id "Jumper:Jumper_2_Open") (at 85.09 162.56 0) (unit 1) (in_bom yes) (on_board yes) (dnp yes)
  (property "Reference" "JP1" (at 81.28 158.75 0) (effects (font (size 1.27 1.27))))
  (property "Value" "-OMIT-" (at 88.9 158.75 0) (effects (font (size 1.27 1.27))))
  (property "Footprint" "Resistor_SMD:R_0402_1005Metric" (at 85.09 162.56 0) (effects (font (size 1.27 1.27)) hide))
  (property "Datasheet" "~" (at 85.09 162.56 0) (effects (font (size 1.27 1.27)) hide)) (pin "2") (pin "1"))

 (symbol (lib_id "power:VCC") (at 128.27 109.22 0) (unit 1) (in_bom yes) (on_board yes) (dnp no) (fields_autoplaced)
  (property "Reference" "#PWR08" (at 128.27 113.03 0) (effects (font (size 1.27 1.27)) hide))
  (property "Value" "VCC" (at 128.27 104.14 0) (effects (font (size 1.27 1.27))))
  (property "Footprint" "" (at 128.27 109.22 0) (effects (font (size 1.27 1.27)) hide))
  (property "Datasheet" "" (at 128.27 109.22 0) (effects (font (size 1.27 1.27)) hide)) (pin "1"))

 (symbol (lib_id "power:GND") (at 63.5 73.66 0) (unit 1) (in_bom yes) (on_board yes) (dnp no)
  (property "Reference" "#PWR07" (at 63.5 80.01 0) (effects (font (size 1.27 1.27)) hide))
  (property "Value" "GND" (at 68.58 74.93 0) (effects (font (size 1.27 1.27))))
  (property "Footprint" "" (at 63.5 73.66 0) (effects (font (size 1.27 1.27)) hide))
  (property "Datasheet" "" (at 63.5 73.66 0) (effects (font (size 1.27 1.27)) hide)) (pin "1"))

 (symbol (lib_id "Connector:4P4C") (at 74.93 39.37 0) (mirror x) (unit 1) (in_bom yes) (on_board yes) (dnp yes)
  (property "Reference" "J2" (at 64.77 29.21 0) (effects (font (size 1.27 1.27))))
  (property "Value" "A-2004-3-4-LP-N-R" (at 74.93 31.75 0) (effects (font (size 1.27 1.27))))
  (property "Footprint" "my_RJ:A-2004-3-4-LP" (at 74.93 40.64 90) (effects (font (size 1.27 1.27)) hide))
  (property "Datasheet" "~" (at 74.93 40.64 90) (effects (font (size 1.27 1.27)) hide))
  (property "CatNo" "AE10381-ND" (at 73.66 49.53 0) (effects (font (size 1.27 1.27))))
  (property "MfgNo" "A-2004-3-4-LP-N-R" (at 74.93 39.37 0) (effects (font (size 1.27 1.27)) hide)) (pin "2") (pin "1") (pin "3") (pin "4"))

 (symbol (lib_id "power:VCC") (at 57.15 68.58 0) (unit 1) (in_bom yes) (on_board yes) (dnp no) (fields_autoplaced)
  (property "Reference" "#PWR03" (at 57.15 72.39 0) (effects (font (size 1.27 1.27)) hide))
  (property "Value" "VCC" (at 57.15 63.5 0) (effects (font (size 1.27 1.27))))
  (property "Footprint" "" (at 57.15 68.58 0) (effects (font (size 1.27 1.27)) hide))
  (property "Datasheet" "" (at 57.15 68.58 0) (effects (font (size 1.27 1.27)) hide)) (pin "1"))

 (symbol (lib_id "power:GND") (at 167.64 138.43 0) (unit 1) (in_bom yes) (on_board yes) (dnp no) (fields_autoplaced)
  (property "Reference" "#PWR04" (at 167.64 144.78 0) (effects (font (size 1.27 1.27)) hide))
  (property "Value" "GND" (at 167.64 143.51 0) (effects (font (size 1.27 1.27))))
  (property "Footprint" "" (at 167.64 138.43 0) (effects (font (size 1.27 1.27)) hide))
  (property "Datasheet" "" (at 167.64 138.43 0) (effects (font (size 1.27 1.27)) hide)) (pin "1"))

 (symbol (lib_id "power:GND") (at 93.98 173.99 0) (unit 1) (in_bom yes) (on_board yes) (dnp no) (fields_autoplaced)
  (property "Reference" "#PWR015" (at 93.98 180.34 0) (effects (font (size 1.27 1.27)) hide))
  (property "Value" "GND" (at 93.98 179.07 0) (effects (font (size 1.27 1.27))))
  (property "Footprint" "" (at 93.98 173.99 0) (effects (font (size 1.27 1.27)) hide))
  (property "Datasheet" "" (at 93.98 173.99 0) (effects (font (size 1.27 1.27)) hide)) (pin "1"))

 (symbol (lib_id "power:GND") (at 90.17 48.26 0) (unit 1) (in_bom yes) (on_board yes) (dnp no) (fields_autoplaced)
  (property "Reference" "#PWR010" (at 90.17 54.61 0) (effects (font (size 1.27 1.27)) hide))
  (property "Value" "GND" (at 90.17 53.34 0) (effects (font (size 1.27 1.27))))
  (property "Footprint" "" (at 90.17 48.26 0) (effects (font (size 1.27 1.27)) hide))
  (property "Datasheet" "" (at 90.17 48.26 0) (effects (font (size 1.27 1.27)) hide)) (pin "1"))

 (symbol (lib_id "power:GND") (at 128.27 140.97 0) (unit 1) (in_bom yes) (on_board yes) (dnp no) (fields_autoplaced)
  (property "Reference" "#PWR09" (at 128.27 147.32 0) (effects (font (size 1.27 1.27)) hide))
  (property "Value" "GND" (at 128.27 146.05 0) (effects (font (size 1.27 1.27))))
  (property "Footprint" "" (at 128.27 140.97 0) (effects (font (size 1.27 1.27)) hide))
  (property "Datasheet" "" (at 128.27 140.97 0) (effects (font (size 1.27 1.27)) hide)) (pin "1"))

 (symbol (lib_id "power:VCC") (at 49.53 31.75 0) (unit 1) (in_bom yes) (on_board yes) (dnp no) (fields_autoplaced)
  (property "Reference" "#PWR014" (at 49.53 35.56 0) (effects (font (size 1.27 1.27)) hide))
  (property "Value" "VCC" (at 49.53 26.67 0) (effects (font (size 1.27 1.27))))
  (property "Footprint" "" (at 49.53 31.75 0) (effects (font (size 1.27 1.27)) hide))
  (property "Datasheet" "" (at 49.53 31.75 0) (effects (font (size 1.27 1.27)) hide)) (pin "1"))

 (symbol (lib_id "ISM330DHCX:ISM330DHCX") (at 147.32 123.19 0) (mirror y) (unit 1) (in_bom yes) (on_board yes) (dnp no)
  (property "Reference" "U2" (at 135.89 107.95 0) (effects (font (size 1.27 1.27))))
  (property "Value" "ISM330DHCX" (at 153.67 107.95 0) (effects (font (size 1.27 1.27))))
  (property "Footprint" "models:LGA-14L" (at 147.32 123.19 0) (effects (font (size 1.27 1.27)) (justify bottom) hide))
  (property "Datasheet" "" (at 147.32 123.19 0) (effects (font (size 1.27 1.27)) hide))
  (property "MF" "STMicroelectronics" (at 147.32 123.19 0) (effects (font (size 1.27 1.27)) (justify bottom) hide))
  (property "Description" "\nAccelerometer, Gyroscope, Temperature, 6 Axis Sensor I²C, SPI Output\n" (at 147.32 123.19 0) (effects (font (size 1.27 1.27)) (justify bottom) hide))
  (property "Package" "VFLGA-14 STMicroelectronics" (at 147.32 123.19 0) (effects (font (size 1.27 1.27)) (justify bottom) hide))
  (property "Price" "None" (at 147.32 123.19 0) (effects (font (size 1.27 1.27)) (justify bottom) hide))
  (property "PROD_ID" "IC-16693" (at 147.32 123.19 0) (effects (font (size 1.27 1.27)) (justify bottom) hide))
  (property "SnapEDA_Link" "https://www.snapeda.com/parts/ISM330DHCX/STMicroelectronics/view-part/?ref=snap" (at 147.32 123.19 0) (effects (font (size 1.27 1.27)) (justify bottom) hide))
  (property "MP" "ISM330DHCX" (at 147.32 123.19 0) (effects (font (size 1.27 1.27)) (justify bottom) hide))
  (property "Availability" "Not in stock" (at 147.32 123.19 0) (effects (font (size 1.27 1.27)) (justify bottom) hide))
  (property "Check_prices" "https://www.snapeda.com/parts/ISM330DHCX/STMicroelectronics/view-part/?ref=eda" (at 147.32 123.19 0) (effects (font (size 1.27 1.27)) (justify bottom) hide))
  (property "CatNo" "497-19784-1-ND" (at 147.32 123.19 0) (effects (font (size 1.27 1.27)) hide))
  (property "MfgNo" "ISM330DHCXTR" (at 147.32 123.19 0) (effects (font (size 1.27 1.27)) hide)) (pin "P7") (pin "P10") (pin "P9") (pin "P6") (pin "P13") (pin "P3") (pin "P4") (pin "P8") (pin "P1") (pin "P12") (pin "P2") (pin "P5") (pin "P14") (pin "P11"))

 (symbol (lib_id "power:VCC") (at 109.22 80.01 0) (unit 1) (in_bom yes) (on_board yes) (dnp no)
  (property "Reference" "#PWR05" (at 109.22 83.82 0) (effects (font (size 1.27 1.27)) hide))
  (property "Value" "VCC" (at 113.03 80.01 0) (effects (font (size 1.27 1.27))))
  (property "Footprint" "" (at 109.22 80.01 0) (effects (font (size 1.27 1.27)) hide))
  (property "Datasheet" "" (at 109.22 80.01 0) (effects (font (size 1.27 1.27)) hide)) (pin "1"))

 (symbol (lib_id "power:GND") (at 49.53 48.26 0) (unit 1) (in_bom yes) (on_board yes) (dnp no) (fields_autoplaced)
  (property "Reference" "#PWR013" (at 49.53 54.61 0) (effects (font (size 1.27 1.27)) hide))
  (property "Value" "GND" (at 49.53 53.34 0) (effects (font (size 1.27 1.27))))
  (property "Footprint" "" (at 49.53 48.26 0) (effects (font (size 1.27 1.27)) hide))
  (property "Datasheet" "" (at 49.53 48.26 0) (effects (font (size 1.27 1.27)) hide)) (pin "1"))

 (symbol (lib_id "Device:C_Small") (at 167.64 125.73 0) (unit 1) (in_bom yes) (on_board yes) (dnp no) (fields_autoplaced)
  (property "Reference" "C1" (at 170.18 124.4663 0) (effects (font (size 1.27 1.27)) (justify left)))
  (property "Value" "0.1uF" (at 170.18 127.0063 0) (effects (font (size 1.27 1.27)) (justify left)))
  (property "Footprint" "Capacitor_SMD:C_0402_1005Metric" (at 167.64 125.73 0) (effects (font (size 1.27 1.27)) hide))
  (property "Datasheet" "~" (at 167.64 125.73 0) (effects (font (size 1.27 1.27)) hide))
  (property "CatNo" "478-KGM05AR71C104KNCT-ND" (at 167.64 125.73 0) (effects (font (size 1.27 1.27)) hide))
  (property "MfgNo" "KGM05AR71C104KN" (at 167.64 125.73 0) (effects (font (size 1.27 1.27)) hide)) (pin "1") (pin "2"))

 (symbol (lib_id "power:GND") (at 109.22 109.22 0) (unit 1) (in_bom yes) (on_board yes) (dnp no)
  (property "Reference" "#PWR01" (at 109.22 115.57 0) (effects (font (size 1.27 1.27)) hide))
  (property "Value" "GND" (at 113.03 109.22 0) (effects (font (size 1.27 1.27))))
  (property "Footprint" "" (at 109.22 109.22 0) (effects (font (size 1.27 1.27)) hide))
  (property "Datasheet" "" (at 109.22 109.22 0) (effects (font (size 1.27 1.27)) hide)) (pin "1"))

 (symbol (lib_id "MCU_Microchip_ATmega:ATmega168A-MM") (at 57.15 113.03 0) (unit 1) (in_bom yes) (on_board yes) (dnp no)
  (property "Reference" "U3" (at 46.99 109.22 0) (effects (font (size 1.27 1.27))))
  (property "Value" "ATmega168A-MM" (at 54.61 111.76 0) (effects (font (size 1.27 1.27))))
  (property "Footprint" "Package_DFN_QFN:QFN-28-1EP_4x4mm_P0.45mm_EP2.4x2.4mm" (at 57.15 113.03 0) (effects (font (size 1.27 1.27) italic) hide))
  (property "Datasheet" "http://ww1.microchip.com/downloads/en/DeviceDoc/ATmega48A_88A_168A-Data-Sheet-40002007A.pdf" (at 57.15 113.03 0) (effects (font (size 1.27 1.27)) hide))
  (property "CatNo" "ATMEGA168PA-MMHRCT-ND" (at 57.15 113.03 0) (effects (font (size 1.27 1.27)) hide))
  (property "MfgNo" "ATMEGA168PA-MMHR" (at 57.15 113.03 0) (effects (font (size 1.27 1.27)) hide)) (pin "29") (pin "11") (pin "26") (pin "18") (pin "22") (pin "2") (pin "25") (pin "10") (pin "17") (pin "20") (pin "28") (pin "23") (pin "27") (pin "5") (pin "21") (pin "9") (pin "6") (pin "19") (pin "7") (pin "3") (pin "4") (pin "16") (pin "24") (pin "8") (pin "12") (pin "15") (pin "14") (pin "13") (pin "1"))

 (symbol (lib_id "power:GND") (at 57.15 151.13 0) (unit 1) (in_bom yes) (on_board yes) (dnp no) (fields_autoplaced)
  (property "Reference" "#PWR012" (at 57.15 157.48 0) (effects (font (size 1.27 1.27)) hide))
  (property "Value" "GND" (at 57.15 156.21 0) (effects (font (size 1.27 1.27))))
  (property "Footprint" "" (at 57.15 151.13 0) (effects (font (size 1.27 1.27)) hide))
  (property "Datasheet" "" (at 57.15 151.13 0) (effects (font (size 1.27 1.27)) hide)) (pin "1"))

 (symbol (lib_id "power:VCC") (at 90.17 33.02 0) (unit 1) (in_bom yes) (on_board yes) (dnp no) (fields_autoplaced)
  (property "Reference" "#PWR011" (at 90.17 36.83 0) (effects (font (size 1.27 1.27)) hide))
  (property "Value" "VCC" (at 90.17 27.94 0) (effects (font (size 1.27 1.27))))
  (property "Footprint" "" (at 90.17 33.02 0) (effects (font (size 1.27 1.27)) hide))
  (property "Datasheet" "" (at 90.17 33.02 0) (effects (font (size 1.27 1.27)) hide)) (pin "1"))

 (symbol (lib_id "Device:R_US") (at 106.68 130.81 90) (unit 1) (in_bom yes) (on_board yes) (dnp no)
  (property "Reference" "R1" (at 102.87 128.27 90) (effects (font (size 1.27 1.27))))
  (property "Value" "680" (at 110.49 128.27 90) (effects (font (size 1.27 1.27))))
  (property "Footprint" "Resistor_SMD:R_0402_1005Metric" (at 106.934 129.794 90) (effects (font (size 1.27 1.27)) hide))
  (property "Datasheet" "~" (at 106.68 130.81 0) (effects (font (size 1.27 1.27)) hide))
  (property "CatNo" "1292-WR04X6800FTLCT-ND" (at 106.68 130.81 0) (effects (font (size 1.27 1.27)) hide))
  (property "MfgNo" "WR04X6800FTL" (at 106.68 130.81 0) (effects (font (size 1.27 1.27)) hide)) (pin "2") (pin "1"))

 (symbol (lib_id "Connector_Generic:Conn_01x04") (at 36.83 39.37 0) (mirror y) (unit 1) (in_bom yes) (on_board yes) (dnp yes) (fields_autoplaced)
  (property "Reference" "J1" (at 36.83 30.48 0) (effects (font (size 1.27 1.27))))
  (property "Value" "-OMIT-" (at 36.83 33.02 0) (effects (font (size 1.27 1.27))))
  (property "Footprint" "Connector_PinHeader_1.27mm:PinHeader_1x04_P1.27mm_Vertical" (at 36.83 39.37 0) (effects (font (size 1.27 1.27)) hide))
  (property "Datasheet" "~" (at 36.83 39.37 0) (effects (font (size 1.27 1.27)) hide)) (pin "2") (pin "3") (pin "1") (pin "4"))

 (symbol (lib_id "Device:LED") (at 116.84 130.81 0) (mirror y) (unit 1) (in_bom yes) (on_board yes) (dnp no) (fields_autoplaced)
  (property "Reference" "D1" (at 118.4275 124.46 0) (effects (font (size 1.27 1.27))))
  (property "Value" "LED" (at 118.4275 127 0) (effects (font (size 1.27 1.27))))
  (property "Footprint" "LED_SMD:LED_0402_1005Metric" (at 116.84 130.81 0) (effects (font (size 1.27 1.27)) hide))
  (property "Datasheet" "~" (at 116.84 130.81 0) (effects (font (size 1.27 1.27)) hide))
  (property "CatNo" "1497-1174-1-ND" (at 116.84 130.81 0) (effects (font (size 1.27 1.27)) hide))
  (property "MfgNo" "XZMDK68W-2" (at 116.84 130.81 0) (effects (font (size 1.27 1.27)) hide)) (pin "2") (pin "1"))

 (sheet_instances (path "" (page "1"))))
